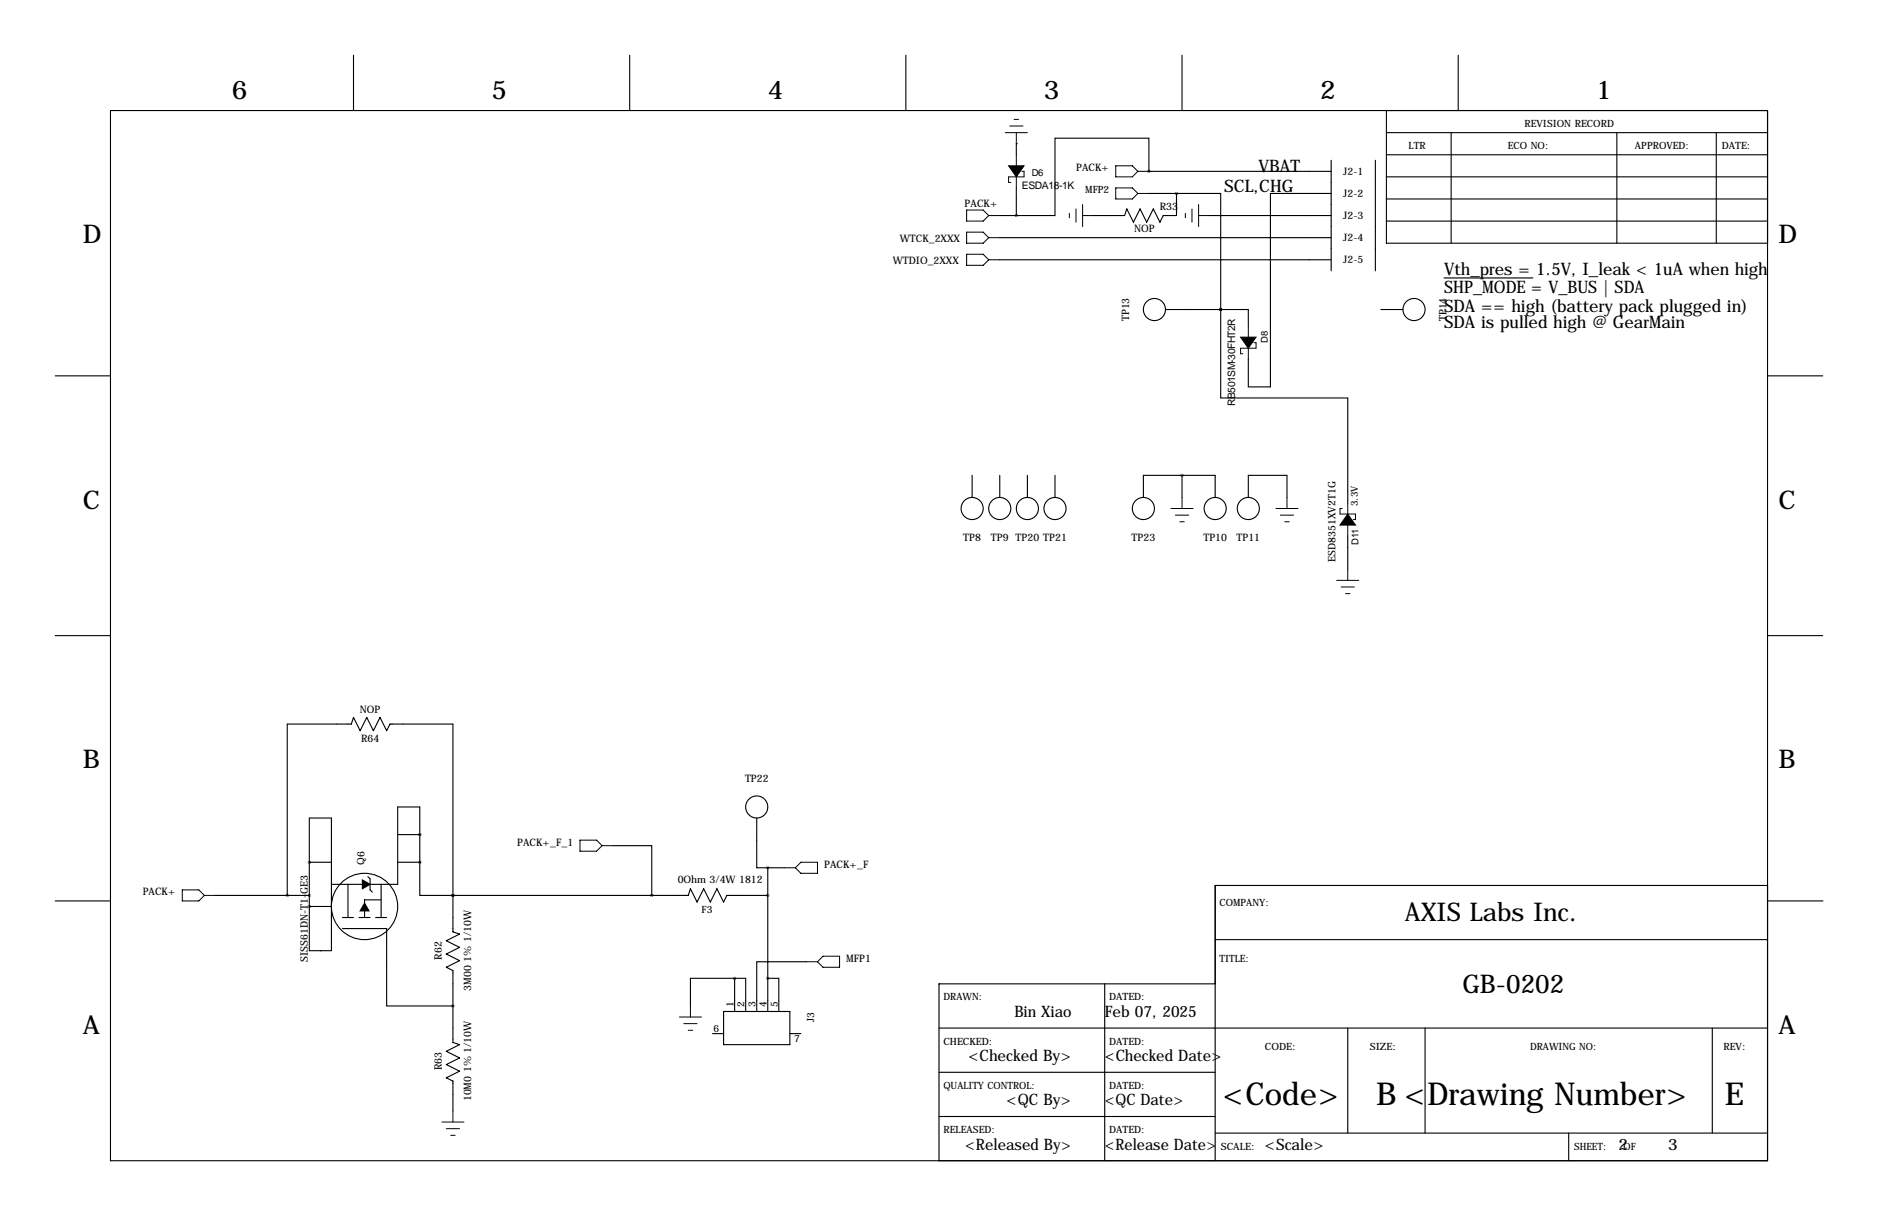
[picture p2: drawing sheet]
<svg xmlns="http://www.w3.org/2000/svg" width="432mm" height="279mm" viewBox="0 0 432 279" stroke-linecap="round" stroke-linejoin="round" font-family="sans-serif">
<g fill="none" stroke="#000" stroke-width=".25">
<path d="M81.3 12.7v12.7M144.8 12.7v12.7M208.3 12.7v12.7M271.8 12.7v12.7M335.3 12.7v12.7M25.4 25.4h381v241.3h-381zM233.7 33h.1M233.7 33v2.6M264.2 39.4v-7.6h-21.6v17.7h-8.9M264.2 39.4h.1M264.2 39.4h41.9M306.1 36.8v25.4"/>
<path d="M316.2 36.8v25.4M318.8 30.5h87.6M318.8 35.6h87.6M318.8 25.4v30.5h87.6M333.7 30.5v25.4M371.8 30.5v25.4M394.6 30.5v25.4M229.9 49.5h3.8M229.9 54.6h76.2M229.9 59.7h76.2M233.7 43.2v6.3M264.2 44.4h6.3"/>
<path d="M270.5 44.4h10.2v26.7M270.5 44.4v5.1h-3l-.8 1.6-1.5-3.1-1.5 3.1-1.6-3.1-1.5 3.1-1.5-3.1-.5 1.5h-7.1M278.1 49.5h28M306.1 44.4h-14v44.5h-5.1v-6.4M318.8 45.7h87.6M318.8 50.8h87.6M318.8 40.6h87.6M268 71.1h12.7M280.7 71.1h.1M280.7 71.1v20.3h29.2v24.2M280.7 71.1h6.3v3.8M317.5 71.1h5.1"/>
<path d="M332 63.9h20.4M12.7 86.4h12.7M406.4 86.4h12.7M223.5 109.2v5.1M229.9 109.2v5.1M236.2 109.2v5.1M242.6 109.2v5.1M262.9 114.3v-5.1h16.5v5.1M271.8 109.2v5.1M287 114.3v-5.1h8.9v5.1M309.9 123.2v7.6M12.7 146h12.7"/>
<path d="M406.4 146h12.7M71.1 198.1h.1M71.1 188h5.1v30.4h-5.1zM71.1 198.1h5.1M91.4 198.1h5.1M91.4 191.8h5.1M96.5 191.8v-6.4h-5.1v17.8h-15.2M96.5 198.1h.1M96.5 198.1v7.6h7.6M96.5 191.8h.1M96.5 191.8v6.3M141 194.3h8.9v11.4"/>
<path d="M174 188v11.4h2.5M176.5 199.4v33M176.5 199.4h3.8M12.7 207h12.7M49.5 205.7h21.6M66 205.7v-39.3h14.8l.5-1.6 1.5 3.1 1.5-3.1 1.6 3.1 1.5-3.1 1.5 3.1 .8-1.5h14.4v39.3M71.1 208.3h.1M71.1 208.3h5.1M73.7 218.4h.1M78.7 213.4h10.2v17.7h15.2M78.7 210.8h2.6M80 203.2v7.6"/>
<path d="M82.5 210.8h2.6M84.6 201.4l.5 .5v2.6l.5 .5M86.4 210.8h2.5M87.6 203.2v7.6M87.6 206.8h-3.8v4M104.1 205.7h.1M104.1 205.7v8.4l1.6 .5-3.1 1.6 3.1 1.5-3.1 1.5 3.1 1.5-3.1 1.5 1.5 .8v16.5l1.6 .5-3.1 1.6 3.1 1.5-3.1 1.5 3.1 1.5-3.1 1.5 1.5 .8v6.9M104.1 205.7h54.1l.5-1.5 1.6 3.1 1.5-3.1 1.5 3.1 1.5-3.1 1.6 3.1 .7-1.6h9.4M279.4 215.9h127M406.4 203.5h-127v63.2M406.5 207h12.7M163.8 237.5h2.6"/>
<path d="M166.4 232.4h15.2v7.6h-15.2zM168.9 224.8h2.5v7.6M168.9 224.8h-10.2v6.3M168.9 224.8v7.6M176.5 224.8h2.6v7.6M181.6 237.5h2.5M185.4 221h-11.4v11.4M215.9 236.2h190.5M254 226.1v40.6M279.4 226.1h-63.5v40.6M309.9 236.2v24.1M327.7 236.2v24.1"/>
<path d="M393.7 236.2v24.1M215.9 246.4h63.5M215.9 256.5h63.5M279.4 260.3h127M360.7 260.3v6.4"/>
<circle cx="265.4" cy="71.1" r="2.54"/>
<circle cx="325.1" cy="71.1" r="2.54"/>
<circle cx="223.5" cy="116.8" r="2.54"/>
<circle cx="229.9" cy="116.8" r="2.54"/>
<circle cx="236.2" cy="116.8" r="2.54"/>
<circle cx="242.6" cy="116.8" r="2.54"/>
<circle cx="262.9" cy="116.8" r="2.54"/>
<circle cx="279.4" cy="116.8" r="2.54"/>
<circle cx="287" cy="116.8" r="2.54"/>
<circle cx="174" cy="185.4" r="2.54"/>
<circle cx="83.8" cy="208.3" r="7.6"/>
</g>
<g fill="none" stroke="#000" stroke-width=".23">
<path d="M231.1 30.5h5.1M232.2 29h3M233.2 27.4h1M233.7 30.5v2.5M233.7 35.6v2.5M234.9 39.4h.6v1.2h-3.6v1.3h.5M256.5 38.1h3.8l1.3 1.3-1.3 1.2h-3.8zM261.6 39.4h2.6M222.2 48.3h3.9l1.2 1.2-1.2 1.3h-3.9zM222.2 53.3h3.9l1.2 1.3-1.2 1.3h-3.9zM222.2 58.4h3.9l1.2 1.3-1.2 1.3h-3.9zM227.3 49.5h2.6"/>
<path d="M227.3 59.7h2.6M227.3 54.6h2.6M233.7 40.6v2.6M245.9 49v1M247.4 48v3.1M248.9 49.5h2.6M248.9 47v5.1M256.5 43.2h3.8l1.3 1.2-1.3 1.3h-3.8zM261.6 44.4h2.6M272.5 49v1M274.1 48v3.1M275.6 49.5h2.5"/>
<path d="M275.6 47v5.1M287 74.9v2.6M288.3 78.7h.5v1.3h-3.6v1.3h.6M287 80v2.5M269.2 116.8h5.1M270.3 118.4h3M271.3 119.9h1M271.8 114.3v2.5M293.4 116.8h5M294.4 118.4h3M295.4 119.9h1M295.9 114.3v2.5"/>
<path d="M308.6 116.8h-.5v1.3h3.6v1.3h-.6M309.9 115.6v2.5M307.3 133.3h5.1M308.4 134.9h3M309.4 136.4h1M309.9 120.7v2.5M309.9 130.8v2.5M133.3 193h3.9l1.2 1.3-1.2 1.3h-3.9zM138.4 194.3h2.6M180.3 199.4h2.6M184.1 198.1h3.9v2.6h-3.9l-1.2-1.3zM41.9 204.5h3.8l1.3 1.2-1.3 1.3h-3.8z"/>
<path d="M47 205.7h2.5M156.2 233.7h5.1M157.2 235.2h3.1M158.2 236.7h1.1M158.7 231.1v2.6M185.4 221h2.6M188 221l1.2-1.3h3.8v2.5h-3.8zM101.6 257.8h5.1M102.6 259.3h3.1M104.1 255.3v2.5M103.6 260.9h1"/>
</g>
<path d="M231.9 38.1h3.6l-1.8 2.5zM285.2 77.5h3.6l-1.8 2.5zM309.9 118.1l1.8 2.6h-3.6z" fill="#000" stroke="#000" stroke-width=".23"/>
<path d="M83.8 207.5l1 1.8h-2zM83.3 202.2l1.8 1-1.8 1z" fill="#000" stroke="#000" stroke-width=".25"/>
<path d="M280.6 71.1a.05 .05 0 0 0 .1 0 .05 .05 0 0 0-.1 0zM280.6 71.1a.05 .05 0 0 0 .1 0 .05 .05 0 0 0-.1 0zM104.1 231.1a.05 .05 0 0 0 .1 0 .05 .05 0 0 0-.1 0zM104.1 205.7a.05 .05 0 0 0 .1 0 .05 .05 0 0 0-.1 0zM104.1 205.7a.05 .05 0 0 0 .1 0 .05 .05 0 0 0-.1 0zM66 205.7a.05 .05 0 0 0 .1 0 .05 .05 0 0 0-.1 0zM264.1 39.4a.05 .05 0 0 0 .1 0 .05 .05 0 0 0-.1 0zM176.5 199.4a.05 .05 0 0 0 .1 0 .05 .05 0 0 0-.1 0zM176.5 224.8a.05 .05 0 0 0 .1 0 .05 .05 0 0 0-.1 0zM149.8 205.7a.05 .05 0 0 0 .1 0 .05 .05 0 0 0-.1 0zM176.5 205.7a.05 .05 0 0 0 .1 0 .05 .05 0 0 0-.1 0z" fill="#000" stroke="#000" stroke-width=".63"/>
<g font-size="7.3">
<text x="281.2" y="254">&lt;Code&gt;</text>
<text x="316.4" y="254">B &lt;Drawing Number&gt;</text>
<text x="396.6" y="254">E</text>
</g>
<g font-size="5.9">
<text x="53.3" y="22.9">6</text>
<text x="113" y="22.9">5</text>
<text x="176.5" y="22.9">4</text>
<text x="240" y="22.9">3</text>
<text x="303.5" y="22.9">2</text>
<text x="367" y="22.9">1</text>
<text x="19" y="55.9">D</text>
<text x="408.9" y="55.9">D</text>
<text x="19" y="116.8">C</text>
<text x="408.9" y="116.8">C</text>
<text x="19" y="176.5">B</text>
<text x="408.9" y="176.5">B</text>
<text x="323" y="211.6">AXIS Labs Inc.</text>
<text x="336.2" y="228.1">GB-0202</text>
<text x="19" y="237.5">A</text>
<text x="408.9" y="237.5">A</text>
</g>
<g font-size="4">
<text x="289.4" y="39.6">VBAT</text>
<text x="281.5" y="44.1">SCL,CHG</text>
<text x="332" y="63.2">Vth_pres = 1.5V, I_leak &lt; 1uA when high</text>
<text x="332" y="67.3">SHP_MODE = V_BUS | SDA</text>
<text x="332" y="71.6">SDA == high (battery pack plugged in)</text>
<text x="332" y="75.4">SDA is pulled high @ GearMain</text>
</g>
<g font-size="3.6">
<text x="233.2" y="233.7">Bin Xiao</text>
<text x="254" y="233.7">Feb 07, 2025</text>
<text x="222.7" y="243.8">&lt;Checked By&gt;</text>
<text x="254" y="243.8">&lt;Checked Date&gt;</text>
<text x="231.4" y="254">&lt;QC By&gt;</text>
<text x="254" y="254">&lt;QC Date&gt;</text>
<text x="221.9" y="264.2">&lt;Released By&gt;</text>
<text x="254" y="264.2">&lt;Release Date&gt;</text>
<text x="290.8" y="264.2">&lt;Scale&gt;</text>
<text x="372.1" y="264.2">2</text>
<text x="383.5" y="264.2">3</text>
</g>
<g font-size="2.4">
<text x="247.4" y="39.4">PACK+</text>
<text x="308.9" y="40.1">J2-1</text>
<text x="221.8" y="47.5">PACK+</text>
<text x="234.9" y="43.5">ESDA18-1K</text>
<text x="308.9" y="45.2">J2-2</text>
<text x="260.8" y="53.3">NOP</text>
<text x="266.6" y="48.1">R33</text>
<text x="308.9" y="50.3">J2-3</text>
<text x="206.9" y="55.6">WTCK_2XXX</text>
<text x="308.9" y="55.4">J2-4</text>
<text x="205.3" y="60.7">WTDIO_2XXX</text>
<text x="308.9" y="60.5">J2-5</text>
<text x="259.6" y="73.8" transform="rotate(-90 259.6 73.8)">TP13</text>
<text x="332.6" y="73.8" transform="rotate(-90 332.6 73.8)">TP14</text>
<text x="284" y="93.2" transform="rotate(-90 284 93.2)">RB501SM-30FHT2R</text>
<text x="221.5" y="124.3">TP8</text>
<text x="227.8" y="124.3">TP9 TP20 TP21</text>
<text x="260.2" y="124.3">TP23</text>
<text x="276.7" y="124.3">TP10</text>
<text x="284.3" y="124.3">TP11</text>
<text x="307.1" y="129" transform="rotate(-90 307.1 129)">ESD8351XV2T1G</text>
<text x="82.7" y="163.8">NOP</text>
<text x="83" y="170.6">R64</text>
<text x="171.3" y="179.6">TP22</text>
<text x="118.9" y="194.3">PACK+_F_1</text>
<text x="83.8" y="198.7" transform="rotate(-90 83.8 198.7)">Q6</text>
<text x="155.8" y="202.9">0Ohm 3/4W 1812</text>
<text x="189.5" y="199.4">PACK+_F</text>
<text x="32.8" y="205.7">PACK+</text>
<text x="70.7" y="221" transform="rotate(-90 70.7 221)">SISS61DN-T1-GE3</text>
<text x="101.6" y="220.5" transform="rotate(-90 101.6 220.5)">R62</text>
<text x="194.6" y="221">MFP1</text>
<text x="108.3" y="227.7" transform="rotate(-90 108.3 227.7)">3M00 1% 1/10W</text>
<text x="101.6" y="245.9" transform="rotate(-90 101.6 245.9)">R63</text>
<text x="108.3" y="253.1" transform="rotate(-90 108.3 253.1)">10M0 1% 1/10W</text>
</g>
<g font-size="2.3">
<text x="350.5" y="29.2">REVISION RECORD</text>
<text x="323.8" y="34.3">LTR</text>
<text x="346.7" y="34.3">ECO NO:</text>
<text x="375.9" y="34.3">APPROVED:</text>
<text x="395.9" y="34.3">DATE:</text>
<text x="249.5" y="44.4">MFP2</text>
<text x="161.3" y="209.9">F3</text>
<text x="280.4" y="208.3">COMPANY:</text>
<text x="280.4" y="221">TITLE:</text>
<text x="168.7" y="231.4" transform="rotate(-90 168.7 231.4)">1</text>
<text x="171.2" y="231.4" transform="rotate(-90 171.2 231.4)">2</text>
<text x="173.7" y="231.4" transform="rotate(-90 173.7 231.4)">3</text>
<text x="176.3" y="231.4" transform="rotate(-90 176.3 231.4)">4</text>
<text x="178.8" y="231.4" transform="rotate(-90 178.8 231.4)">5</text>
<text x="216.9" y="229.9">DRAWN:</text>
<text x="255" y="229.9">DATED:</text>
<text x="164.1" y="237.2">6</text>
<text x="182.6" y="239.4">7</text>
<text x="187.2" y="234.8" transform="rotate(-90 187.2 234.8)">J3</text>
<text x="216.9" y="240">CHECKED:</text>
<text x="255" y="240">DATED:</text>
<text x="290.8" y="241.3">CODE:</text>
<text x="315" y="241.3">SIZE:</text>
<text x="351.8" y="241.3">DRAWING NO:</text>
<text x="396.2" y="241.3">REV:</text>
<text x="216.9" y="250.2">QUALITY CONTROL:</text>
<text x="255" y="250.2">DATED:</text>
<text x="216.9" y="260.3">RELEASED:</text>
<text x="255" y="260.3">DATED:</text>
<text x="280.7" y="264.2">SCALE:</text>
<text x="361.9" y="264.2">SHEET:</text>
<text x="373.3" y="264.2">OF</text>
</g>
<g font-size="2.2">
<text x="237.2" y="40.4">D6</text>
<text x="291.5" y="78.8" transform="rotate(-90 291.5 78.8)">D8</text>
<text x="312.2" y="116.3" transform="rotate(-90 312.2 116.3)">3.3V</text>
<text x="312.4" y="125.2" transform="rotate(-90 312.4 125.2)">D11</text>
</g>
</svg>
